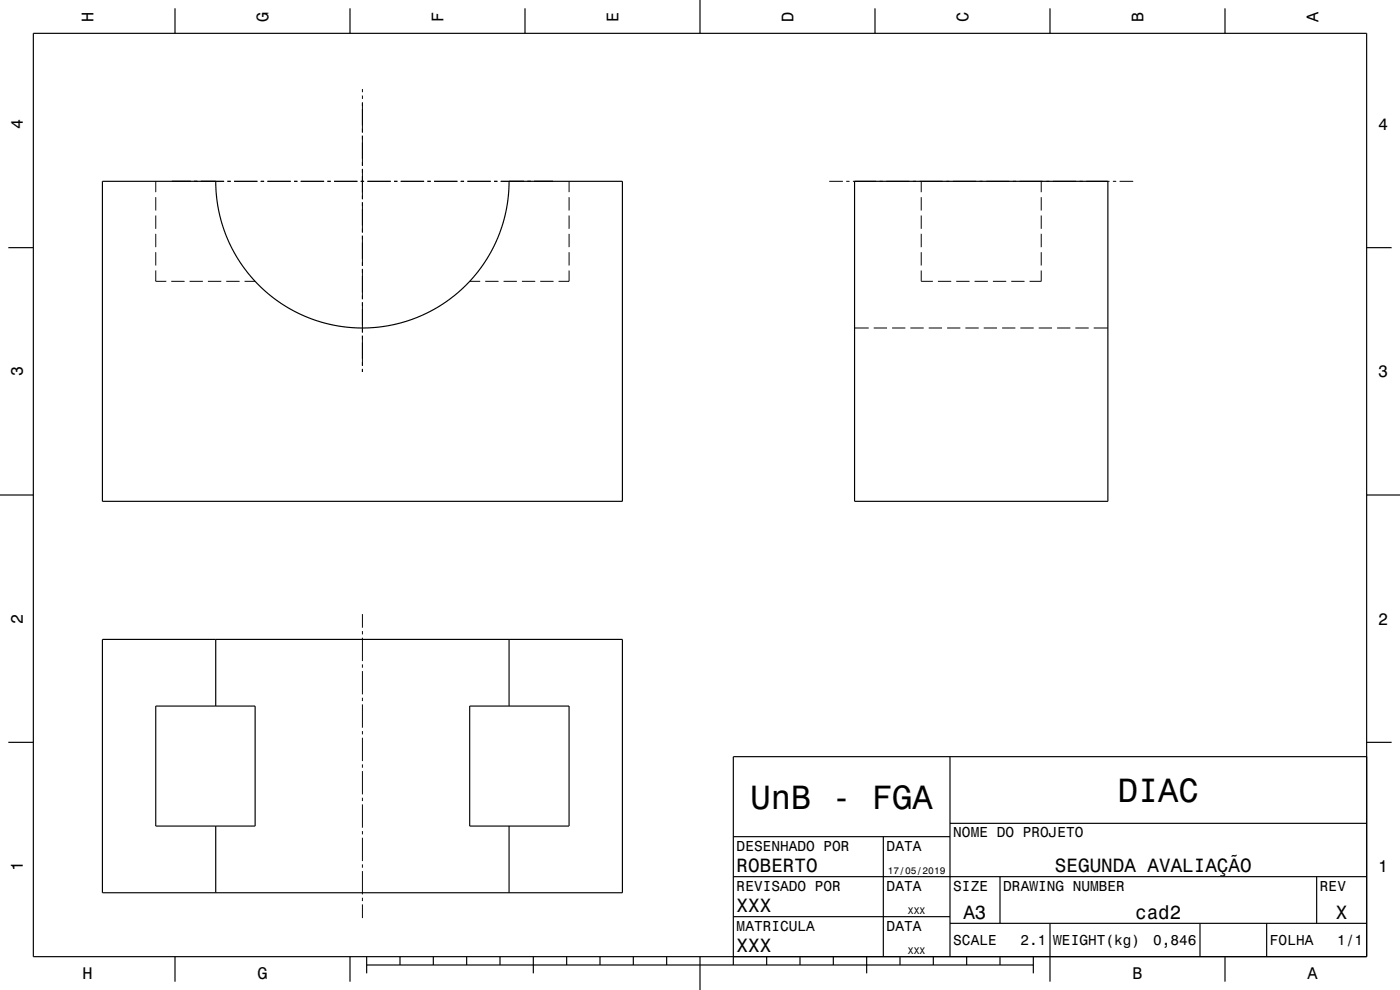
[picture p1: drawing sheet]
<svg xmlns="http://www.w3.org/2000/svg" width="420mm" height="297mm" viewBox="0 0 420 297" stroke-linecap="round" stroke-linejoin="round" font-family="sans-serif">
<g fill="none" stroke="#000" stroke-width=".35">
<path d="M10 10h400v277h-400zM52.5 2.5v7.5M105 2.5v7.5M157.5 2.5v7.5M210 0v10M262.5 2.5v7.5M315 2.5v7.5M367.5 2.5v7.5M30.7 54.4h34l.2 4 .6 4.4 1.1 4.2 1.5 4.2 1.9 4.1 2.2 3.6 2.4 3.2 2.8 3.2 2.9 2.7 3.6 2.7 4.1 2.5 3.6 1.7 4 1.5 4.1 1.1 4.2 .6 4.7 .3 4.3-.2 4.2-.6 4.3-1.1 4.3-1.5 4-1.9 3.6-2.2 3.6-2.7 3-2.7 3.2-3.6 2.3-3.2 2.1-3.4 1.9-4.1 1.3-3.8 1.2-4.3 .6-4.5 .2-4.2h34v96h-156zM256.4 54.4h76v96h-76zM2.5 74.3h7.5M410 74.3h7.5"/>
<path d="M0 148.5h10M410 148.5h10M30.7 191.8h156v76h-156zM64.7 191.8v20M152.7 191.8v20M46.7 211.8h29.8v36h-29.8zM140.9 211.8h29.8v36h-29.8zM2.5 222.7h7.5M285 227v60M410 222.7h7.5M410 227h-190v62.5M64.7 247.8v20"/>
<path d="M152.7 247.8v20M220 251h65M265 251v36M285 247h125M220 275h65M220 263h190M285 277h125M300 263v14M315 277v17.5M360 277v10M380 277v10M395 263v14"/>
<path d="M52.5 287v7.5M105 287v7.5M110 289.5h200M110 287v5M120 287v2.5M130 287v2.5M140 287v2.5M150 287v2.5M160 287v5M170 287v2.5M180 287v2.5M190 287v2.5"/>
<path d="M200 287v2.5M210 287v10M230 287v2.5M240 287v2.5M250 287v2.5M260 287v5M270 287v2.5M280 287v2.5M290 287v2.5M300 287v2.5M310 287v5M367.5 287v7.5"/>
</g>
<g fill="none" stroke="#000" stroke-width=".3">
<path d="M108.7 26.7v1M108.7 28.7v1M108.7 30.7v9.1M46.7 54.4v3.3M46.7 59.2v4M51.5 54.4h5.7M58.2 54.4h1M60.2 54.4h7M68.2 54.4h1M70.2 54.4h7M78.2 54.4h1M80.2 54.4h7"/>
<path d="M88.2 54.4h1M90.2 54.4h7M98.2 54.4h1M100.2 54.4h7M108.2 54.4h1M108.7 40.7v9.1M108.7 50.7v9.1M110.2 54.4h7M118.2 54.4h1M120.2 54.4h7M128.2 54.4h1M130.2 54.4h7"/>
<path d="M138.2 54.4h1M140.2 54.4h7M148.2 54.4h1M150.2 54.4h7M158.2 54.4h1M160.2 54.4h5.7M170.7 54.4v3.3M170.7 59.2v4M248.8 54.4h4.1M253.9 54.4h1M255.9 54.4h7M263.9 54.4h1"/>
<path d="M265.9 54.4h7M273.9 54.4h1M275.9 54.4h7M276.4 54.4v3.3M276.4 59.2v4M283.9 54.4h1M285.9 54.4h7M293.9 54.4h1M295.9 54.4h7M303.9 54.4h1M305.9 54.4h7M312.4 54.4v3.3"/>
<path d="M312.4 59.2v4M313.9 54.4h1M315.9 54.4h7M323.9 54.4h1M325.9 54.4h7M333.9 54.4h1M335.9 54.4h4.1M46.7 64.7v4M46.7 70.1v4.1M46.7 75.6v4.1M108.7 60.7v9.1M108.7 70.7v9.1"/>
<path d="M170.7 64.7v4M170.7 70.1v4.1M170.7 75.6v4.1M276.4 64.7v4M276.4 70.1v4.1M276.4 75.6v4.1M312.4 64.7v4M312.4 70.1v4.1M312.4 75.6v4.1M46.7 81.1v3.3h3.2M51.4 84.4h4M56.9 84.4h4"/>
<path d="M62.4 84.4h4M67.9 84.4h4M73.4 84.4h3.1M108.7 80.7v9.1M108.7 90.7v9.1M140.9 84.4h3.2M145.6 84.4h4M151.1 84.4h4M156.6 84.4h4M162.1 84.4h4M170.7 81.1v3.3h-3.1M256.4 98.4h4.2"/>
<path d="M262.1 98.4h4M267.6 98.4h4M273.1 98.4h4M276.4 81.1v3.3h3.5M278.6 98.4h4M281.4 84.4h4M284.1 98.4h4M286.9 84.4h4M289.6 98.4h4M292.4 84.4h4M295.1 98.4h4M297.9 84.4h4"/>
<path d="M300.6 98.4h4M303.4 84.4h4M306.1 98.4h4M311.6 98.4h4M312.4 81.1v3.3h-3.5M317.1 98.4h4M322.6 98.4h4M328.1 98.4h4.3M108.7 100.7v9.1M108.7 110.7v.9M108.7 184.2v4.1M108.7 189.3v1"/>
<path d="M108.7 191.3v7M108.7 199.3v1M108.7 201.3v7M108.7 209.3v1M108.7 211.3v7M108.7 219.3v1M108.7 221.3v7M108.7 229.3v1M108.7 231.3v7M108.7 239.3v1M108.7 241.3v7M108.7 249.3v1"/>
<path d="M108.7 251.3v7M108.7 259.3v1M108.7 261.3v7M108.7 269.3v1M108.7 271.3v4.1"/>
</g>
<g font-size="10.1">
<text x="225.2" y="242.7">UnB - FGA</text>
<text x="335.4" y="240.7">DIAC</text>
</g>
<g font-size="5.8">
<text x="221" y="261.6">ROBERTO</text>
<text x="316.5" y="261.6">SEGUNDA AVALIAÇÃO</text>
<text x="221" y="273.6">XXX</text>
<text x="289" y="275.6">A3</text>
<text x="340.6" y="275.6">cad2</text>
<text x="400.8" y="275.6">X</text>
<text x="221" y="285.6">XXX</text>
</g>
<g font-size="5">
<text x="28.1" y="6.5" transform="rotate(-90 28.1 6.5)">H</text>
<text x="80.6" y="6.5" transform="rotate(-90 80.6 6.5)">G</text>
<text x="133.1" y="6.5" transform="rotate(-90 133.1 6.5)">F</text>
<text x="185.6" y="6.5" transform="rotate(-90 185.6 6.5)">E</text>
<text x="238.1" y="6.5" transform="rotate(-90 238.1 6.5)">D</text>
<text x="290.6" y="6.5" transform="rotate(-90 290.6 6.5)">C</text>
<text x="343.1" y="6.5" transform="rotate(-90 343.1 6.5)">B</text>
<text x="395.6" y="6.5" transform="rotate(-90 395.6 6.5)">A</text>
<text x="6.8" y="38.7" transform="rotate(-90 6.8 38.7)">4</text>
<text x="413.5" y="39">4</text>
<text x="6.8" y="112.9" transform="rotate(-90 6.8 112.9)">3</text>
<text x="413.5" y="113.2">3</text>
<text x="6.8" y="187.1" transform="rotate(-90 6.8 187.1)">2</text>
<text x="413.5" y="187.4">2</text>
<text x="6.8" y="261.3" transform="rotate(-90 6.8 261.3)">1</text>
<text x="413.5" y="261.6">1</text>
<text x="24.7" y="293.8">H</text>
<text x="77.2" y="293.8">G</text>
<text x="339.7" y="293.8">B</text>
<text x="392.2" y="293.8">A</text>
</g>
<g font-size="4.3">
<text x="286" y="251.2">NOME DO PROJETO</text>
<text x="221" y="255.2">DESENHADO POR</text>
<text x="266" y="255.2">DATA</text>
<text x="221" y="267.2">REVISADO POR</text>
<text x="266" y="267.2">DATA</text>
<text x="286" y="267.2">SIZE</text>
<text x="301" y="267.2">DRAWING NUMBER</text>
<text x="396" y="267.2">REV</text>
<text x="221" y="279.2">MATRICULA</text>
<text x="266" y="279.2">DATA</text>
<text x="286" y="283.6">SCALE</text>
<text x="306.2" y="283.6">2.1</text>
<text x="316" y="283.6">WEIGHT(kg)</text>
<text x="346" y="283.6">0,846</text>
<text x="381" y="283.6">FOLHA</text>
<text x="401.2" y="283.6">1/1</text>
</g>
<g font-size="2.9">
<text x="266.3" y="262.3">17/05/2019</text>
<text x="272.4" y="274.3">XXX</text>
<text x="272.4" y="286.3">XXX</text>
</g>
</svg>
